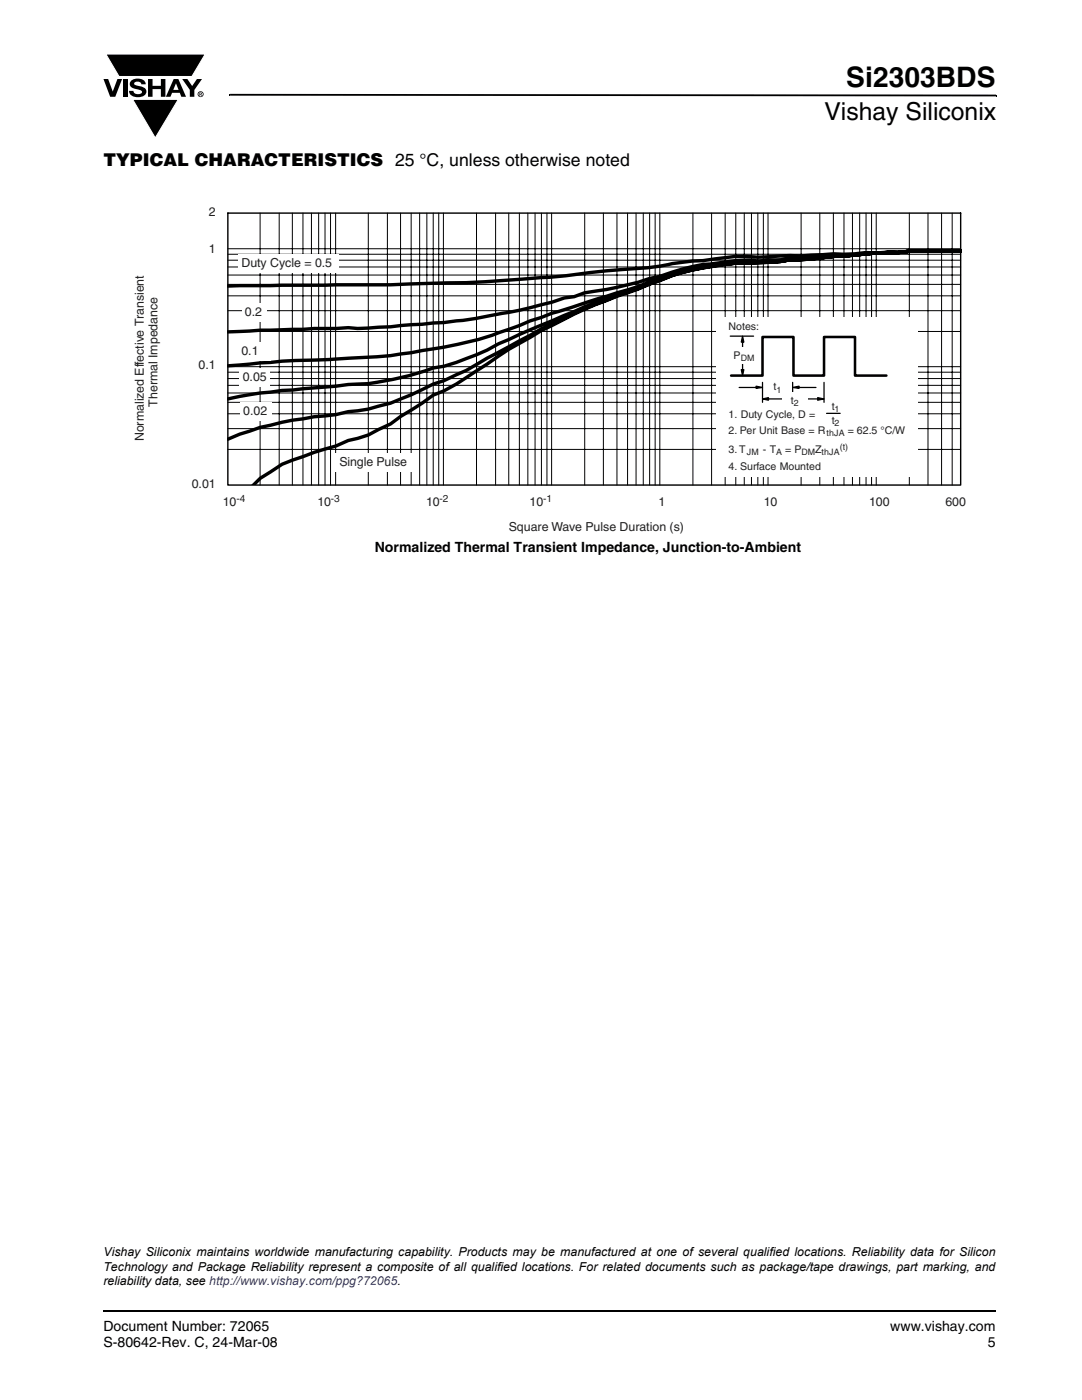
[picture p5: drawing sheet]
<svg xmlns="http://www.w3.org/2000/svg" width="216mm" height="279mm" viewBox="0 0 216 279" stroke-linecap="round" stroke-linejoin="round" font-family="sans-serif">
<path d="M20.5 261.5h.1v.4h-.1z" fill="#000"/>
<path d="M20.6 261.7h178.2" fill="none" stroke="#000" stroke-width=".36"/>
<path d="M20.6 10.7h20.5v17h-20.5z" fill="#fff"/>
<g fill="#000">
<path d="M20.6 15.8h1l.9 2.5 .9-2.5h1l-1.4 3.5h-1zM21.1 10.8h19.8l-2.6 4.5h-14.6zM24.5 15.8h.9v3.5h-.9zM26.2 16.1a2.08 2.08 0 0 1 2.8 .3l.1 .4h-.9a.78 .78 0 0 0-.7-.5 .78 .78 0 0 0-.7 .4l.2 .3 1 .2a1.06 1.06 0 0 1 1.2 1 1.06 1.06 0 0 1-1.1 1.1 1.71 1.71 0 0 1-2.3-1.2h.8a.95 .95 0 0 0 .8 .7 .95 .95 0 0 0 .9-.4 1.3 1.3 0 0 0-1.2-.6 1.02 1.02 0 0 1-1-.6 1.02 1.02 0 0 1 .1-1.1zM29.5 15.8h.9v1.3h1.7v-1.3h.9v3.5h-.9v-1.5h-1.7v1.5h-.9zM26.5 19.8h9.1l-4.6 7.7zM36.4 15.8h1l.9 1.4 1-1.4h1l-1.5 2.2v1.3h-.9v-1.4zM45.7 18.7h.2v.4h-.2zM45.9 18.7l152.9 .2v.3l-152.9-.1zM198.8 18.9h.1v.3h-.1z"/>
<path d="M35.1 16.6l-.5 1.3h1zM34.7 15.8h.9l1.5 3.5h-.9l-.3-.8h-1.6l-.3 .8h-.9z"/>
<path d="M39.9 18.6v.1h.2v-.1zM39.8 18.5h.4l.1 .2-.2 .1 .2 .3-.3-.3-.1 .3h-.1zM39.6 18.8a.45 .45 0 0 0 .9 0 .45 .45 0 0 0-.9 0zM39.4 18.8a.6 .6 0 0 1 1.2 0 .6 .6 0 0 1-1.2 0z"/>
</g>
<path d="M21.1 10.8h19.8l-2.6 4.5h-14.5zM26.5 19.8h9.1l-4.6 7.7z" fill="none" stroke="#fff" stroke-width=".2"/>
<path d="M26.6 41.1h166.2v65.5h-166.2z" fill="#fff"/>
<path d="M45.5 42.5h146.2v54.3h-146.2z" fill="none" stroke="#000" stroke-width=".28"/>
<g fill="none" stroke="#000" stroke-width=".2">
<path d="M45.5 53.3h146.2M45.5 51.9h146.2M45.5 54.9h146.2M45.5 59h146.2M45.5 56.8h146.2M45.5 50.7h146.2M45.5 49.6h146.2M51.9 42.5v54.3M55.7 42.5v54.3M58.3 42.5v54.3M60.5 42.5v54.3M62.1 42.5v54.3"/>
<path d="M63.6 42.5v54.3M64.9 42.5v54.3M66 42.5v54.3M67 42.5v54.3M73.5 42.5v54.3M77.3 42.5v54.3M79.9 42.5v54.3M82 42.5v54.3M83.7 42.5v54.3M85.2 42.5v54.3M86.4 42.5v54.3M87.5 42.5v54.3"/>
<path d="M88.5 42.5v54.3M95.1 42.5v54.3M98.9 42.5v54.3M101.5 42.5v54.3M103.6 42.5v54.3M105.3 42.5v54.3M106.8 42.5v54.3M108 42.5v54.3M109.1 42.5v54.3M110.1 42.5v54.3M116.7 42.5v54.3M120.4 42.5v54.3"/>
<path d="M123.1 42.5v54.3M125.2 42.5v54.3M126.9 42.5v54.3M128.4 42.5v54.3M129.6 42.5v54.3M130.7 42.5v54.3M131.7 42.5v54.3M138.3 42.5v54.3M142 42.5v54.3M144.7 42.5v54.3M146.8 42.5v54.3M148.5 42.5v54.3"/>
<path d="M149.9 42.5v54.3M151.2 42.5v54.3M152.3 42.5v54.3M153.2 42.5v54.3M159.9 42.5v54.3M163.6 42.5v54.3M166.3 42.5v54.3M168.4 42.5v54.3M170.1 42.5v54.3M171.5 42.5v54.3M172.8 42.5v54.3M173.9 42.5v54.3"/>
<path d="M174.8 42.5v54.3M181.4 42.5v54.3M185.2 42.5v54.3M187.9 42.5v54.3M190 42.5v54.3M45.5 73.2h146.2M45.5 78.4h146.2M45.5 76.9h146.2M45.5 75.6h146.2M45.5 74.3h146.2M45.5 66.2h146.2M45.5 62h146.2"/>
<path d="M45.5 89.7h146.2M45.5 85.5h146.2M45.5 82.6h146.2M45.5 80.3h146.2"/>
</g>
<path d="M191.8 50.1h-10.4l-2.2 .3a75.8 75.8 0 0 0-10.9 .7l-2 .1a45.9 45.9 0 0 1-8.6 .6l-3.1 .4a75 75 0 0 0-20.4 2.4 138 138 0 0 1-16.2 5.4l-12.2 4a70.4 70.4 0 0 1-14.2 4.7l-2 .4a134.4 134.4 0 0 1-16 2.2l-11.9 .6a106.1 106.1 0 0 0-11.9 .8l-4.3 .3M191.8 50.1h-10.4l-2.2 .3-4.4 .1-7.4 .6-3.2 .1-2.3 .4h-4.2l-2 .2-4.5 .3a28.3 28.3 0 0 0-8.9 .5 35.8 35.8 0 0 0-10.6 2.5l-2 .5a69.4 69.4 0 0 1-13.1 2.8l-2 .8-2 .3a112.8 112.8 0 0 1-16.3 3.8l-3.2 .5-4.5 .6-10.7 .8a53.9 53.9 0 0 1-8.4 .2l-17.6 .5-6.4 .3M191.8 50.1h-8.4l-4.2 .3h-6.4l-2.2 .3h-4.3l-6.5 .4-2.1-.1a77.6 77.6 0 0 1-10.9 .2l-6.5 .8a55.4 55.4 0 0 0-9.7 1.3 295.8 295.8 0 0 0-20.2 2l-1.2 .1a340.6 340.6 0 0 1-27.5 1.3l-3.8 .1-32.4 .3M191.8 50.1h-3.9h3.9M191.8 50.1h-10.4l-2.2 .3a75.8 75.8 0 0 0-10.9 .7l-2 .1a58.6 58.6 0 0 1-8.6 .6 46.2 46.2 0 0 1-8.7 .6 56.2 56.2 0 0 0-21.6 5.2 111 111 0 0 0-17.3 7.1l-2.1 .9-10.8 5.9-4.2 2.4-4.4 2.1-2.2 .7a68.7 68.7 0 0 1-8.5 3.8l-4.4 1.1-4 .6-2.5 .5-2.1 .3a64 64 0 0 0-19.4 4.7M191.8 50.1h-10.4l-2.2 .3a75.8 75.8 0 0 0-10.9 .7l-2 .1a58.6 58.6 0 0 1-8.6 .6l-2 .4-2.4 .1a62.8 62.8 0 0 0-19.1 2.5l-6.8 2.6a212.8 212.8 0 0 0-19.4 7.5l-8.5 3.7a48.5 48.5 0 0 1-10.9 4.5l-2.2 .3a60.7 60.7 0 0 1-12.9 3.2l-4 .1-2.5 .4-10.7 .8-2.3 .4a60.5 60.5 0 0 0-8.5 1.3M191.8 50.1h-10.4l-2.2 .3a75.8 75.8 0 0 0-10.9 .7l-2 .1a58.6 58.6 0 0 1-8.6 .6 46.2 46.2 0 0 1-8.7 .6 67.4 67.4 0 0 0-14.8 2.6l-6.8 2.7a103.1 103.1 0 0 0-21.6 9.6 113.3 113.3 0 0 0-10.7 6.7 37 37 0 0 1-8.7 4.9l-2.2 1.6-4.2 2.6-2.1 1.5-4.4 2.2-4 1.1-2.5 1.1-4.3 1.3-6.4 2.4-4.4 2.7-1.3 1.4" fill="none" stroke="#000" stroke-width=".68"/>
<g fill="#fff">
<path d="M48.3 60.5h4.9v3.7h-4.9z"/>
<path d="M46.5 68.3h7.5v3.7h-7.5z"/>
<path d="M47.7 73.5h6.1v3.7h-6.1z"/>
<path d="M47.9 80.3h6.3v3.7h-6.3z"/>
<path d="M66.4 90.5h16.2v3.7h-16.2z"/>
<path d="M47.4 50.7h20.1v3.7h-20.1z"/>
<path d="M142.9 63.3h40.2v31.7h-40.2z"/>
</g>
<g fill="none" stroke="#000" stroke-width=".25">
<path d="M145.7 67.1h4.7M147.5 77.3h3.7M150.9 77.1l1.2 .2-1.2 .2zM152.1 79.6l1.2-.2v.5zM152.1 76.3v4M153 79.6h3.7M158.2 77.3l1.2-.2v.4zM158.2 76.3v2M159 77.3h3.8M159.8 79.6h3.7M163.2 79.4l1.2 .2-1.2 .3zM164.4 76.3v4"/>
<path d="M164.9 82.5h2.7"/>
</g>
<path d="M150.9 77.1l1.2 .2-1.2 .2zM152.1 79.6l1.2-.2v.5zM158.2 77.3l1.2-.2v.4zM163.2 79.4l1.2 .2-1.2 .3z" fill="#000"/>
<g fill="#fff">
<path d="M152.7 75.6h5v3.4h-5z"/>
<path d="M156 78.3h5v3.3h-5z"/>
</g>
<path d="M147.9 73.8h.5l-.2 1.2zM148.2 67.1l.2 1.2h-.5z" fill="#000"/>
<path d="M147.9 73.8h.5l-.2 1.2zM148.2 67.1l.2 1.2h-.5zM148.2 67.9v6.2" fill="none" stroke="#000" stroke-width=".25"/>
<path d="M144.7 69.3h7.5v3.4h-7.5z" fill="#fff"/>
<path d="M145.9 75h6.2v-7.7h6.2v7.7h6.1v-7.7h6.2v7.7h6.3" fill="none" stroke="#000" stroke-width=".51"/>
<text font-size="5.6" x="168.9" y="17.4">Si2303BDS</text>
<text font-size="4.9" x="164.5" y="24">Vishay Siliconix</text>
<text font-size="3.5" x="20.6" y="33">TYPICAL CHARACTERISTICS 25 °C, unless otherwise noted</text>
<g font-size="2.8">
<text x="74.8" y="110.2">Normalized Thermal Transient Impedance, Junction-to-Ambient</text>
<text x="20.6" y="265.6">Document Number: 72065</text>
<text x="20.6" y="268.8">S-80642-Rev. C, 24-Mar-08</text>
<text x="177.7" y="265.6">www.vishay.com</text>
<text x="197.1" y="268.8">5</text>
</g>
<g font-size="2.5" fill="#231f20">
<text x="41.7" y="43.2">2</text>
<text x="41.7" y="50.4">1</text>
<text x="48.2" y="53.2">Duty Cycle = 0.5</text>
<text x="48.9" y="63">0.2</text>
<text x="48.2" y="70.8">0.1</text>
<text x="39.6" y="73.7">0.1</text>
<text x="48.4" y="76.1">0.05</text>
<text x="31.4" y="81.1" transform="rotate(-90 31.4 81.1)">Thermal Impedance</text>
<text x="48.5" y="82.8">0.02</text>
<text x="28.7" y="88.1" transform="rotate(-90 28.7 88.1)">Normalized Effective Transient</text>
<text x="67.7" y="93">Single Pulse</text>
<text x="38.3" y="97.4">0.01</text>
<text x="44.4" y="101">10</text>
<text x="63.3" y="101">10</text>
<text x="85" y="101">10</text>
<text x="105.7" y="101">10</text>
<text x="131.4" y="101">1</text>
<text x="152.4" y="101">10</text>
<text x="173.4" y="101">100</text>
<text x="188.6" y="101">600</text>
<text x="101.5" y="106">Square Wave Pulse Duration (s)</text>
</g>
<g font-size="2.5">
<text x="20.6" y="250.8">Vishay Siliconix maintains worldwide manufacturing capability. Products may be manufactured at one of several qualified locations. Reliability data for Silicon</text>
<text x="20.6" y="256.4">reliability data, see http://www.vishay.com/ppg?72065.</text>
<text x="20.6" y="253.6">Technology and Package Reliability represent a composite of all qualified locations. For related documents such as package/tape drawings, part marking, and</text>
</g>
<g font-size="2.1" fill="#231f20">
<text x="145.4" y="65.8">Notes:</text>
<text x="146.4" y="71.6">P</text>
<text x="154.4" y="77.9">t</text>
<text x="145.4" y="83.4">1. Duty Cycle, D =</text>
<text x="157.8" y="80.5">t</text>
<text x="166" y="81.7">t</text>
<text x="145.4" y="86.6">2. Per Unit Base = R</text>
<text x="166" y="84.6">t</text>
<text x="169.2" y="86.6">= 62.5 °C/W</text>
<text x="145.4" y="93.8">4. Surface Mounted</text>
<text x="145.4" y="90.5">3. T</text>
<text x="152.2" y="90.5">- T</text>
<text x="156.7" y="90.5">= P</text>
<text x="162.6" y="90.5">Z</text>
</g>
<g font-size="2" fill="#231f20">
<text x="47.2" y="100.3">-4</text>
<text x="66" y="100.3">-3</text>
<text x="87.7" y="100.3">-2</text>
<text x="108.4" y="100.3">-1</text>
</g>
<g font-size="1.8" fill="#231f20">
<text x="147.8" y="72">DM</text>
<text x="154.9" y="78.3">1</text>
<text x="158.4" y="81">2</text>
<text x="166.5" y="82.2">1</text>
<text x="164.9" y="87.1">thJA</text>
<text x="166.5" y="85">2</text>
<text x="167.6" y="89.9">(t)</text>
<text x="149" y="90.9">JM</text>
<text x="154.9" y="90.9">A</text>
<text x="159.9" y="90.9">DM</text>
<text x="163.9" y="90.9">thJA</text>
</g>
</svg>
